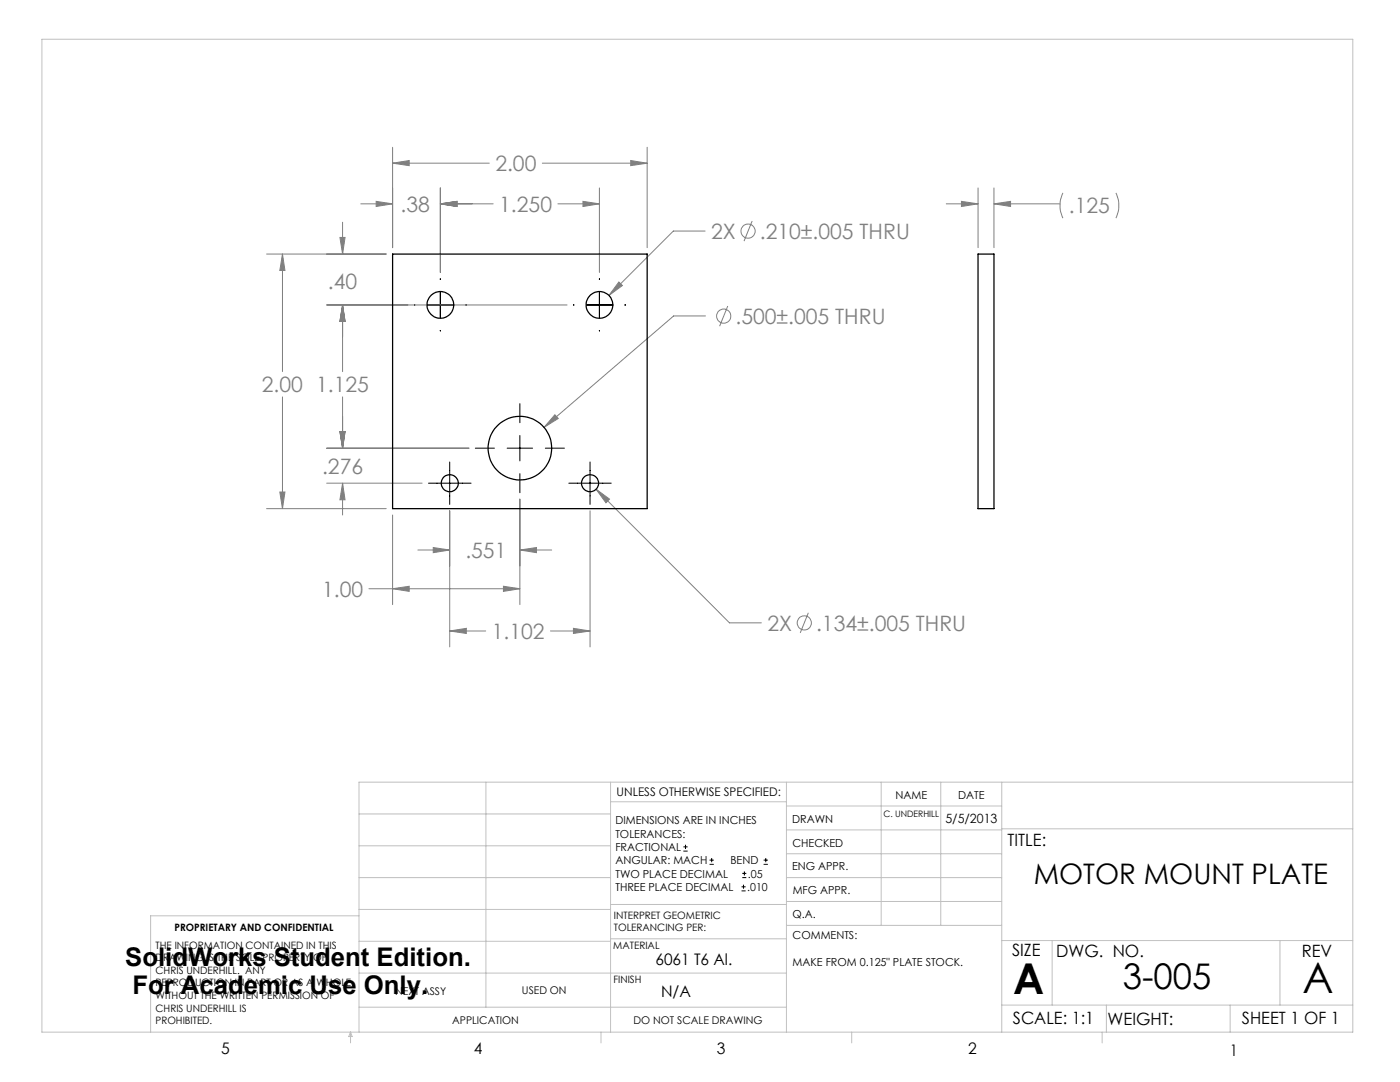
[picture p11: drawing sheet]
<svg xmlns="http://www.w3.org/2000/svg" width="279mm" height="216mm" viewBox="0 0 279 216" stroke-linecap="round" stroke-linejoin="round" font-family="sans-serif">
<g fill="none" stroke="#808080" stroke-width=".2">
<path d="M78.4 32.6l3.3-.6v1.1zM78.4 29.4v20M78.4 32.6h19.2M87.9 37.5v16.9M108.2 32.6h21M119.6 37.5v16.9M125.9 32l3.3 .6-3.3 .5zM129.2 29.4v20M195.2 37.5v11.9M198.4 37.5v11.9M212.1 38.5a5.9 5.9 0 0 0 0 5M222.7 38.5a5.9 5.9 0 0 1 0 5"/>
<path d="M53.2 50.7h23.9M56.4 50.7l.5 3.3h-1.1zM56.4 50.7v23.5M67.8 47.4h1.1l-.5 3.3zM68.4 44.3v6.4M72 40.7h6.4M75.1 40.2l3.3 .5-3.3 .5zM87.9 40.7l3.3-.5v1zM87.9 40.7h10.5M111.3 40.7h8.3M116.3 40.2l3.3 .5-3.3 .5zM123.5 56.3l.7 .7-2.7 1.9z"/>
<path d="M140.7 46.1h-6.3l-12.9 12.8M150.1 44.1l-1.6 4M188.8 40.7h6.4M191.9 40.2l3.3 .5-3.3 .5zM198.4 40.7l3.3-.5v1zM198.4 40.7h13.2M56.4 79.2v22.3M65.2 60.9h48M68.4 60.9l.5 3.2h-1.1zM68.4 60.9v13.3M68.4 79.2v10.2M140.8 63h-6.4l-25.8 22.3"/>
<path d="M145.2 61.1l-1.6 4M55.8 98.2h1.1l-.5 3.3zM65.2 89.4h28.4M65.2 96.4h19M67.8 86.1h1.1l-.5 3.3zM68.4 96.4l.5 3.3h-1.1zM68.4 96.4v6.4M103.8 99.6v21M110.7 82.8l.7 .7-2.8 1.8zM119 97.6l2.6 2-.7 .7zM119 97.6l26.6 26.7h6.3M53.2 101.5h23.9"/>
<path d="M73.6 117.5h30.2M78.4 117.5l3.3-.5v1zM78.4 102.8v17.8M83.4 109.7h6.3M86.5 109.3l3.2 .4-3.2 .6zM89.7 101.9v27.2M100.5 117l3.3 .5-3.3 .5zM103.8 109.7l3.3-.4v1zM103.8 109.7h6.3M117.8 101.9v27.2M89.7 125.9l3.4-.5v1zM89.7 125.9h7.2"/>
<path d="M109.9 125.9h7.9M114.4 125.4l3.4 .5-3.4 .5zM161.3 122.3l-1.6 4"/>
<circle cx="149.3" cy="46.1" r="1.41"/>
<circle cx="144.4" cy="63.1" r="1.41"/>
<circle cx="160.5" cy="124.3" r="1.41"/>
</g>
<g fill="none" stroke="#000" stroke-width=".2">
<path d="M87.9 55.6v.2M87.9 58.3v5.1M119.6 55.6v.2M119.6 58.3v5.1M82.7 60.9h.1M85.3 60.9h5.1M87.9 65.9v.1M93 60.9h.1M114.4 60.9h.1M117.1 60.9h5.1M119.6 65.9v.1M124.7 60.9h.1"/>
<path d="M85.5 96.4h8.5M89.7 92.2v8.4M94.9 89.4h3.8M101.2 89.4h5.1M103.8 80.5v3.8M103.8 86.9v5.1M103.8 94.5v3.8M108.8 89.4h3.8M113.5 96.4h8.5M117.8 92.2v8.4M136.4 169.8h.8M136.4 169h.8"/>
<path d="M136.8 168.6v.8M141.6 172.5h.9M141.6 171.6h.9M142 171.2v.8M148 177.8h.8M148 177h.8M148.1 175.1h.8M148.1 174.3h.8M148.4 176.5v.8M148.6 173.9v.8M152.4 172.5h.8M152.4 171.6h.8"/>
<path d="M152.8 171.2v.8"/>
</g>
<g fill="none" stroke="#c0c0c0" stroke-width=".2">
<path d="M8.4 7.8h261.6v198.2h-261.6zM97 156.1v44.9M121.8 156.1v49.9M121.8 160h35.2M157 156.1v49.9M175.9 156.1v28.5M187.7 156.1v28.5M199.9 156.1v49.9M270 156.1h-198.4v49.9M71.6 175.1h50.2M71.6 168.8h50.2M71.6 162.4h50.2"/>
<path d="M157 170.4h42.9M157 165.6h42.9M157 160.8h42.9M157 175.1h42.9M157 179.9h42.9M199.9 165.4h70.1M71.6 194.2h85.4M71.6 187.8h50.2M71.6 181.5h50.2M71.6 182.7h-41.5v23.3M121.8 187.3h35.2M121.8 180.5h35.2"/>
<path d="M157 184.6h42.9M199.9 187.7h70.1M210 187.7v12.9M255.4 187.7v12.9M70 206v2.1M70 206l.3 .8h-.7zM71.6 201h85.4M119.9 206v2.1M170 206v2.1M199.9 200.6h70.1M220 206v2.1M220.8 200.6v5.4"/>
<path d="M245.5 200.6v5.4"/>
</g>
<path d="M78.4 32.6l3.3-.6v1.1zM125.9 32l3.3 .6-3.3 .5zM56.4 50.7l.5 3.3h-1.1zM55.8 98.2h1.1l-.5 3.3zM67.8 47.4h1.1l-.5 3.3zM68.4 60.9l.5 3.2h-1.1zM67.8 86.1h1.1l-.5 3.3zM68.4 96.4l.5 3.3h-1.1zM75.1 40.2l3.3 .5-3.3 .5zM87.9 40.7l3.3-.5v1zM87.9 40.7l3.3-.5v1zM116.3 40.2l3.3 .5-3.3 .5zM78.4 117.5l3.3-.5v1zM100.5 117l3.3 .5-3.3 .5zM103.8 109.7l3.3-.4v1zM86.5 109.3l3.2 .4-3.2 .6zM89.7 125.9l3.4-.5v1zM114.4 125.4l3.4 .5-3.4 .5zM68.4 60.9l.5 3.2h-1.1zM67.8 86.1h1.1l-.5 3.3zM123.5 56.3l-2 2.6 2.7-1.9zM119 97.6l1.9 2.7 .7-.7zM110.7 82.8l-2.1 2.5 2.8-1.8zM191.9 40.2l3.3 .5-3.3 .5zM198.4 40.7l3.3-.5v1z" fill="#808080"/>
<g fill="none" stroke="#000" stroke-width=".25">
<path d="M78.4 50.7h50.8v50.8h-50.8zM195.2 50.7h3.2v50.8h-3.2z"/>
<circle cx="87.9" cy="60.8" r="2.66"/>
<circle cx="119.6" cy="60.8" r="2.66"/>
<circle cx="89.8" cy="96.4" r="1.71"/>
<circle cx="103.8" cy="89.4" r="6.3"/>
<circle cx="117.7" cy="96.4" r="1.7"/>
</g>
<g font-size="8.5">
<text x="202.2" y="198.3">A</text>
<text x="260" y="198.1">A</text>
</g>
<text font-size="7.1" x="224.1" y="197.4">3-005</text>
<text font-size="5.6" x="206.3" y="176.4">MOTOR MOUNT PLATE</text>
<g font-size="5.1">
<text x="25" y="192.8">SolidWorks Student Edition.</text>
<text x="26.4" y="198.4">For Academic Use Only.</text>
</g>
<g font-size="4.2" fill="#808080">
<text x="98.9" y="34.1">2.00</text>
<text x="80" y="42.3">.38</text>
<text x="99.6" y="42.3">1.250</text>
<text x="141.9" y="47.7">2X</text>
<text x="151.6" y="47.7">.210±.005 THRU</text>
<text x="213.3" y="42.6">.125</text>
<text x="65.4" y="57.6">.40</text>
<text x="146.8" y="64.6">.500±.005 THRU</text>
<text x="52.3" y="78.3">2.00 1.125</text>
<text x="64.3" y="94.6">.276</text>
<text x="92.9" y="111.3">.551</text>
<text x="64.3" y="119.1">1.00</text>
<text x="153.1" y="125.8">2X</text>
<text x="162.9" y="125.8">.134±.005 THRU</text>
<text x="98.1" y="127.5">1.102</text>
</g>
<g font-size="3.4">
<text x="201.1" y="168.8">TITLE:</text>
<text x="202" y="190.8">SIZE</text>
<text x="210.8" y="190.9">DWG. NO.</text>
<text x="259.8" y="191">REV</text>
<text x="202.1" y="204.4">SCALE: 1:1</text>
<text x="221" y="204.5">WEIGHT:</text>
<text x="247.8" y="204.4">SHEET 1 OF 1</text>
</g>
<g font-size="3.2">
<text x="130.8" y="192.5">6061 T6 Al.</text>
<text x="131.9" y="198.9">N/A</text>
<text x="44.2" y="210.4">5</text>
<text x="94.6" y="210.3">4</text>
<text x="143.1" y="210.4">3</text>
<text x="193.2" y="210.3">2</text>
<text x="245.4" y="210.6">1</text>
</g>
<text font-size="2.5" x="188.7" y="164.2">5/5/2013</text>
<text font-size="2.4" x="123.1" y="158.9">UNLESS OTHERWISE SPECIFIED:</text>
<g font-size="2.2">
<text x="178.7" y="159.4">NAME</text>
<text x="191.2" y="159.4">DATE</text>
<text x="122.8" y="164.5">DIMENSIONS ARE IN INCHES</text>
<text x="122.8" y="167.1">TOLERANCES:</text>
<text x="158.1" y="164.2">DRAWN</text>
<text x="122.8" y="169.8">FRACTIONAL</text>
<text x="122.8" y="172.5">ANGULAR: MACH</text>
<text x="145.8" y="172.5">BEND</text>
<text x="158.1" y="173.7">ENG APPR.</text>
<text x="158.2" y="169.1">CHECKED</text>
<text x="122.8" y="177.8">THREE PLACE DECIMAL</text>
<text x="122.8" y="175.1">TWO PLACE DECIMAL</text>
<text x="149.1" y="177.8">.010</text>
<text x="149.3" y="175.1">.05</text>
<text x="158.2" y="178.4">MFG APPR.</text>
<text x="158.2" y="183.2">Q.A.</text>
<text x="158.2" y="187.4">COMMENTS:</text>
<text x="158.2" y="192.7">MAKE FROM 0.125&quot; PLATE STOCK.</text>
</g>
<g font-size="2.1">
<text x="78.8" y="198.5">NEXT ASSY</text>
<text x="104.2" y="198.4">USED ON</text>
<text x="90.2" y="204.3">APPLICATION</text>
<text x="126.4" y="204.3">DO NOT SCALE DRAWING</text>
</g>
<g font-size="2">
<text x="34.8" y="185.7">PROPRIETARY AND CONFIDENTIAL</text>
<text x="122.5" y="183.3">INTERPRET GEOMETRIC</text>
<text x="122.5" y="185.9">TOLERANCING PER:</text>
<text x="31.1" y="189.3">THE INFORMATION CONTAINED IN THIS</text>
<text x="31.1" y="191.8">DRAWING IS THE SOLE PROPERTY OF</text>
<text x="122.4" y="189.4">MATERIAL</text>
<text x="31.1" y="194.3">CHRIS UNDERHILL. ANY</text>
<text x="31.1" y="196.8">REPRODUCTION IN PART OR AS A WHOLE</text>
<text x="122.4" y="196.2">FINISH</text>
<text x="31.1" y="199.4">WITHOUT THE WRITTEN PERMISSION OF</text>
<text x="31.1" y="201.9">CHRIS UNDERHILL IS</text>
<text x="31.1" y="204.4">PROHIBITED.</text>
</g>
<text font-size="1.8" x="176.3" y="163.1">C. UNDERHILL</text>
</svg>
